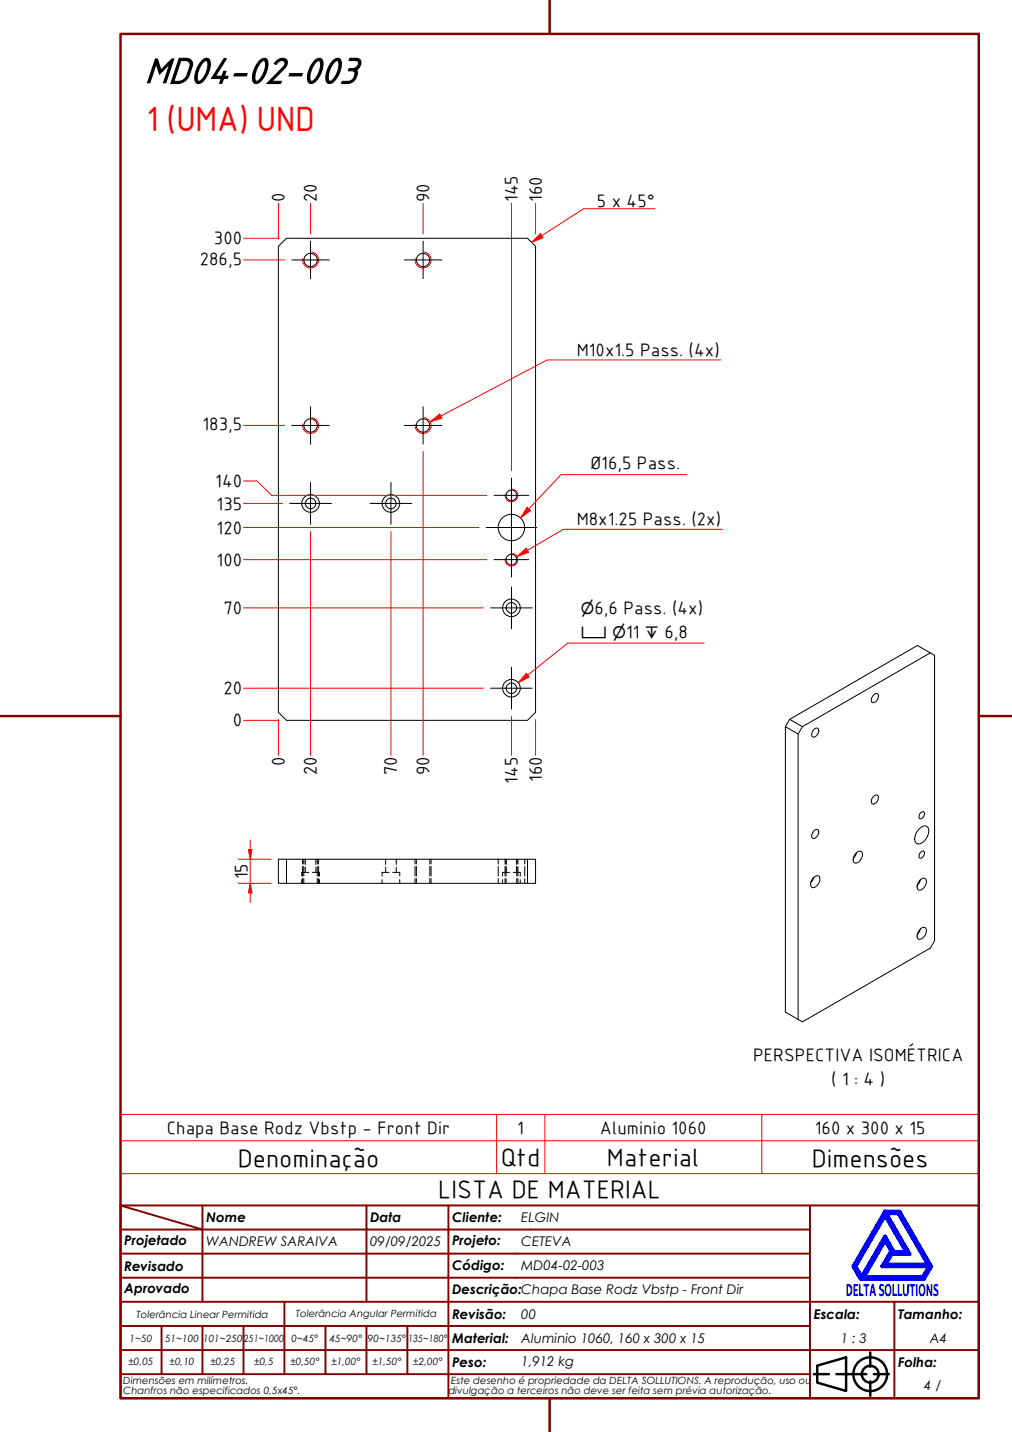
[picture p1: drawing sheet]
<svg xmlns="http://www.w3.org/2000/svg" width="210mm" height="297mm" viewBox="0 0 210 297" stroke-linecap="round" stroke-linejoin="round" font-family="sans-serif">
<!-- layer: Visible (ABNT) -->
<g fill="none" stroke="#000" stroke-width=".21">
<path d="M57.7 51.1l1.7-1.7h50l1.7 1.7v96.7l-1.7 1.6h-50l-1.7-1.6zM193 135.4l-26.6 15.3M162.9 150.7l2.6 1.6 .9-1.6M163.8 149.2l26.5-15.3 3.5 2v59.2l-.8 1.6-26.6 15.3-3.5-2.1v-59.2M163.8 149.2l-.9 1.5M163.8 149.2l2.6 1.5M165.5 152.3v59.2M168.9 151.2a.53 .53 0 0 1 .7-.1 .53 .53 0 0 1 .2 .7l-.4 .8a.56 .56 0 0 1-.9 .2 .56 .56 0 0 1-.1-.8zM181.1 144.3l.2-.2a.49 .49 0 0 1 .9 .1 1.29 1.29 0 0 1-1.3 1.5l-.2-.6zM59.4 178.2v5M109.4 178.2h1.7v5h-1.7zM109.4 178.2h-51.7v5h1.7"/>
<path d="M168.9 172.2a.53 .53 0 0 1 .7-.1 .53 .53 0 0 1 .2 .7l-.4 .8a.57 .57 0 0 1-.9 .3 .57 .57 0 0 1-.1-.9zM177.4 177.1l.3-.2a.68 .68 0 0 1 .9-.3 .68 .68 0 0 1 .3 .9 1.53 1.53 0 0 1-1.7 1.5l-.2-.4v-.6zM177.7 176.9l-.3 .6-.4 .5M181.1 165.3a.58 .58 0 0 1 .7-.4 .58 .58 0 0 1 .4 .8l-.5 .8a.58 .58 0 0 1-.8 .2 .58 .58 0 0 1-.1-.9zM190.5 172.1l.3-.3a1 1 0 0 1 1.2-.5 1 1 0 0 1 .6 1.2 2.89 2.89 0 0 1-2.1 2.6 1.16 1.16 0 0 1-.6-1.8zM190.9 168.6l.6-.3a.9 .9 0 0 1 .1 1 .9 .9 0 0 1-.8 .5l-.2-.5zM190.9 176.8l.6-.3a.9 .9 0 0 1 .1 1 .9 .9 0 0 1-.8 .5l-.2-.5zM59.4 183.2h50M168.6 182.2l.2-.2a.69 .69 0 0 1 1-.3 .69 .69 0 0 1 .2 .9 1.56 1.56 0 0 1-1.6 1.5l-.3-.7zM168.8 182l-.7 1.1M190.7 182.7l.2-.2a.69 .69 0 0 1 1-.3 .69 .69 0 0 1 .2 .9 1.56 1.56 0 0 1-1.6 1.5l-.3-.6 .1-.7zM190.9 192.7l-.7 1.1"/>
<path d="M190.9 192.7a.69 .69 0 0 1 1-.3 .69 .69 0 0 1 .2 .9 1.56 1.56 0 0 1-1.6 1.5 1.55 1.55 0 0 1 .4-2.1zM190.9 182.5l-.7 1.1"/>
<circle cx="64.4" cy="53.9" r="1.39"/>
<circle cx="87.7" cy="53.9" r="1.39"/>
<circle cx="64.4" cy="88.3" r="1.39"/>
<circle cx="87.7" cy="88.3" r="1.39"/>
<circle cx="64.4" cy="104.4" r="1.09"/>
<circle cx="64.4" cy="104.4" r="1.83"/>
<circle cx="81.1" cy="104.4" r="1.09"/>
<circle cx="81.1" cy="104.4" r="1.83"/>
<circle cx="106.1" cy="116.1" r="1.11"/>
<circle cx="106.1" cy="102.8" r="1.11"/>
<circle cx="106.1" cy="109.4" r="2.74"/>
<circle cx="106.1" cy="126.1" r="1.09"/>
<circle cx="106.1" cy="126.1" r="1.83"/>
<circle cx="106.1" cy="142.8" r="1.09"/>
<circle cx="106.1" cy="142.8" r="1.83"/>
</g>
<!-- layer: Visible Narrow (ABNT) -->
<path d="M64.7 52.3a1.66 1.66 0 0 1 1.4 1.9 1.66 1.66 0 0 1-2 1.4 1.66 1.66 0 0 1-1.3-2M88 52.3a1.66 1.66 0 0 1 1.4 1.9 1.66 1.66 0 0 1-1.9 1.4 1.66 1.66 0 0 1-1.4-2M64.7 86.6a1.66 1.66 0 0 1 1.4 2 1.66 1.66 0 0 1-2 1.3 1.66 1.66 0 0 1-1.3-1.9M88 86.6a1.66 1.66 0 0 1 1.4 2 1.66 1.66 0 0 1-1.9 1.3 1.66 1.66 0 0 1-1.4-1.9M106.3 101.5a1.32 1.32 0 0 1 1.1 1.5 1.32 1.32 0 0 1-1.6 1.1 1.32 1.32 0 0 1-1-1.6M106.3 114.8a1.32 1.32 0 0 1 1.1 1.5 1.32 1.32 0 0 1-1.6 1.1 1.32 1.32 0 0 1-1-1.5" fill="none" stroke="#f00" stroke-width=".21"/>
<!-- layer: Hidden (ABNT) -->
<g fill="none" stroke="#000" stroke-width=".21">
<path d="M62.8 178.2v1M62.8 179.7v2M63 178.2v1M63 179.7v2M63.3 178.2v1.1M63.3 179.9v1.1M65.5 178.2v1.1M65.5 179.9v1.1M65.8 178.2v1M65.8 179.7v2M66.1 178.2v1M66.1 179.7v2"/>
<path d="M80 178.2v1.1M80 179.9v1.1M82.2 178.2v1.1M82.2 179.9v1.1M86.1 178.2v1M86.1 179.7v2M86.4 178.2v1M86.4 179.7v2M89.2 178.2v1M89.2 179.7v2M89.4 178.2v1M89.4 179.7v2"/>
<path d="M103.3 178.2v1M103.3 179.7v2M104.8 178.2v1M104.8 179.7v2M105 178.2v1M105 179.7v2M105 178.2v1.1M105 179.9v1.1M107.2 178.2v1.1M107.2 179.7v2M107.4 178.2v1M107.4 179.7v2"/>
<path d="M108.8 178.2v1M108.8 179.7v2M62.6 182.5v.7M62.8 182.2v1M63 182.2v1M64.1 181h-1.5v.7M64.8 181h1.5v.7M65.8 182.2v1M66.1 182.2v1M66.3 182.5v.7M79.2 182.5v.7M80.7 181h-1.5v.7"/>
<path d="M81.4 181h1.5v.7M82.9 182.5v.7M86.1 182.2v1M86.4 182.2v1M89.2 182.2v1M89.4 182.2v1M103.3 182.2v1M104.2 182.5v.7M104.8 182.2v1M105 182.2v1M105.7 181h-1.5v.7M106.4 181h1.5v.7"/>
<path d="M107.2 182.2v1M107.4 182.2v1M107.9 182.5v.7M108.8 182.2v1"/>
</g>
<path d="M25 236.6h178v-5.4h-178v12.2M103 231.2v12.2M113 231.2v12.2M158 231.2v12.2M203 236.6v6.8h-178M25 243.4v6.6h178v-6.6" fill="none" stroke="#f00" stroke-width=".21"/>
<!-- layer: Borda A3/A4 (ABNT) -->
<path d="M25 7h178v283h-178zM114 0v7M0 148.5h25M203 148.5h7M114 290v7" fill="none" stroke="#800000" stroke-width=".51"/>
<path d="M183.6 257.3l1.2 2.2-1.8 3.2h9.7l-1.3 2.2h-12.2zM183.6 252.1l4.4 7.6h-2.6l-1.8-3.2-4.9 8.4-1.3-2.2zM183.6 251.3h3l6.5 11.4-1.5 2.6h-13.1l-1.5-2.6zM183.8 251.7h2.5l6.2 10.6h-8.8l1.3-2.2h3.7zM185 259.7h.2l-.1 .2z" fill="none" stroke="#00f" stroke-width=".8"/>
<!-- layer: 0 -->
<path d="M178.5 265.3h13.1" fill="none" stroke="#000" stroke-width=".21"/>
<g fill="none" stroke="#800000" stroke-width=".4">
<path d="M25 250l17 5h-17M25 250h178v40h-178zM42 255h34v5h17M42 255v15M42 250v5M76 250v5h17v5M93 250v5h75M168 250v20h-143M25 260h51v10M25 275h17M33.5 275v10M50.5 275h-8.5v10"/>
<path d="M59 270v15h-8.5M67.5 275v10h-8.5M76 275v10h8.5M84.5 275v10M93 275h-42.5v10M93 260v5h-68M93 275v10h75M93 260h75M93 275h75M168 265h-75v10M185.5 270v10h17.5M203 270h-35v10h17.5v10"/>
<path d="M25 285h25.5M25 280h143v10M67.5 285h8.5M84.5 285h8.5v5"/>
</g>
<g fill="none" stroke="#000" stroke-width=".51">
<path d="M168.8 285h3.1M169.5 283.3l6-1.8v7l-6-1.7zM173.5 285h6.2M180.5 280.5v3M180.5 286.5v3M181.3 285h3"/>
<circle cx="180.5" cy="285" r="3.5"/>
<circle cx="180.5" cy="285" r="1.75"/>
</g>
<!-- layer: Marca de centro (ISO) -->
<g fill="none" stroke="#000" stroke-width=".21">
<path d="M60.5 53.9h7.8M64.4 50v7.8M83.9 53.9h7.8M87.8 50v7.8M60.5 88.3h7.8M64.4 84.4v7.7M83.9 88.3h7.8M87.8 84.4v7.7M106.1 99.2v7.2M60.1 104.4h8.6M64.4 100.1v8.7M76.8 104.4h8.6"/>
<path d="M81.1 100.1v8.7M100.8 109.4h10.5M102.5 116.1h7.2M102.5 102.8h7.2M106.1 104.2v10.5M106.1 112.5v7.2M101.7 126.1h8.7M106.1 138.4v8.7M106.1 121.8v8.6M101.7 142.8h8.7"/>
</g>
<g fill="none" stroke="#f00" stroke-width=".21">
<path d="M50.5 53.9h8.5M50.5 49.4h7.4M57.7 42.2v7.4M64.4 42.2v6.3M87.8 42.2v6.3M106.1 42.2v55.4M111.1 42.2v6.3M50.5 88.3h8.5M50.5 99.8h2.8l3.1 3h7.9M87.8 93.6v63.1M50.5 116.1h50.5M50.5 109.4h48.8"/>
<path d="M50.5 104.4h8.1M64.4 110.3v46.4M64.5 102.8h16.5M81.1 110.3v46.4M81.2 102.8h19.8M50.5 126.1h49.7M50.5 149.4h7.4M50.5 142.8h49.7M57.7 149.3v7.4M106.1 148.6v8.1M111.1 149.3v7.4M51.9 176.2v2"/>
</g>
<path d="M51.5 176.2h.8l-.4 2z" fill="#f00"/>
<path d="M51.5 176.2h.8l-.4 2zM51.9 183.2v2" fill="none" stroke="#f00" stroke-width=".21"/>
<path d="M51.9 183.2l.4 2h-.8z" fill="#f00"/>
<path d="M49.4 178.2h6.8M51.9 174.2v2M51.9 178.2v5M49.4 183.2h6.8M51.9 183.2l.4 2h-.8zM51.9 185.2v2" fill="none" stroke="#f00" stroke-width=".21"/>
<path d="M109.5 140l-2 1.6" fill="none" stroke="#f00" stroke-width=".21"/>
<path d="M109.2 139.7l.6 .7-2.3 1.2z" fill="#f00"/>
<path d="M109.4 114.2l-2.2 1.2M109.2 139.7l.6 .7-2.3 1.2zM146.1 133.4h-28.3l-8.3 6.6" fill="none" stroke="#f00" stroke-width=".21"/>
<path d="M107.2 115.4l1.9-1.7 .5 .9z" fill="#f00"/>
<path d="M107.2 115.4l1.9-1.7 .5 .9zM109.7 105.6l-1.7 1.8M149.8 109.8h-32.9l-7.5 4.4" fill="none" stroke="#f00" stroke-width=".21"/>
<path d="M109.3 105.2l.7 .7-2 1.5z" fill="#f00"/>
<path d="M91.4 86.3l-2.2 1.2M142.5 98.5h-26.1l-6.7 7.1M109.3 105.2l.7 .7-2 1.5z" fill="none" stroke="#f00" stroke-width=".21"/>
<path d="M89.2 87.5l2-1.6 .5 .8z" fill="#f00"/>
<path d="M112.4 48.9l-2.1 1.4M149.5 74.7h-36l-22.1 11.6M89.2 87.5l2-1.6 .5 .8z" fill="none" stroke="#f00" stroke-width=".21"/>
<path d="M110.3 50.3l1.8-1.8 .5 .8z" fill="#f00"/>
<path d="M110.3 50.3l1.8-1.8 .5 .8zM135.8 43.3h-14.7l-8.7 5.6" fill="none" stroke="#f00" stroke-width=".21"/>
<text font-size="8.1" x="30" y="17.2">MD04-02-003</text>
<text font-size="7" fill="#f00" x="30.4" y="27.1">1 (UMA) UND</text>
<g font-size="5.4">
<text x="49.3" y="242">Denominação</text>
<text x="103.9" y="241.8">Qtd</text>
<text x="125.9" y="241.8">Material</text>
<text x="168.4" y="242">Dimensões</text>
<text x="90.9" y="248.5">LISTA DE MATERIAL</text>
</g>
<g font-size="3.9">
<text x="59" y="41.9" transform="rotate(-90 59 41.9)">0</text>
<text x="65.7" y="41.9" transform="rotate(-90 65.7 41.9)">20</text>
<text x="89" y="41.9" transform="rotate(-90 89 41.9)">90</text>
<text x="107.4" y="41.9" transform="rotate(-90 107.4 41.9)">145</text>
<text x="112.4" y="41.9" transform="rotate(-90 112.4 41.9)">160</text>
<text x="123.8" y="43">5 x 45°</text>
<text x="44.4" y="50.7">300</text>
<text x="41.4" y="54.9">286,5</text>
<text x="119.6" y="73.8">M10x1.5 Pass. (4x)</text>
<text x="42" y="89.3">183,5</text>
<text x="44.7" y="101">140</text>
<text x="122.5" y="97.4">Ø16,5 Pass.</text>
<text x="44.9" y="105.7">135</text>
<text x="44.9" y="110.7">120</text>
<text x="119.6" y="109">M8x1.25 Pass. (2x)</text>
<text x="44.9" y="117.4">100</text>
<text x="46.3" y="127.4">70</text>
<text x="123.3" y="127.3">6,6 Pass. (4x)</text>
<text x="129.9" y="132.3">11</text>
<text x="137.8" y="132.3">6,8</text>
<text x="46.3" y="144">20</text>
<text x="48.3" y="150.7">0</text>
<text x="59" y="158.9" transform="rotate(-90 59 158.9)">0</text>
<text x="65.7" y="160.9" transform="rotate(-90 65.7 160.9)">20</text>
<text x="82.3" y="160.9" transform="rotate(-90 82.3 160.9)">70</text>
<text x="89" y="160.9" transform="rotate(-90 89 160.9)">90</text>
<text x="107.4" y="162.5" transform="rotate(-90 107.4 162.5)">145</text>
<text x="112.4" y="162.2" transform="rotate(-90 112.4 162.2)">160</text>
<text x="51.3" y="182.4" transform="rotate(-90 51.3 182.4)">15</text>
<text x="156.2" y="220.1">PERSPECTIVA ISOMÉTRICA</text>
<text x="172.4" y="225.1">( 1 : 4 )</text>
<text x="34.6" y="235.2">Chapa Base Rodz Vbstp - Front Dir</text>
<text x="107.3" y="235.2">1</text>
<text x="124.4" y="235.2">Aluminio 1060</text>
<text x="169" y="235.2">160 x 300 x 15</text>
</g>
<text font-size="3.9" fill="#00f" x="175.4" y="268.8">DELTASOLLUTIONS</text>
<g font-size="3.3">
<text x="120.5" y="127.3">⌀</text>
<text x="120.5" y="132.3">⌴ ⌀</text>
<text x="133.8" y="132.3">↧</text>
</g>
<g font-size="2.8">
<text x="42.8" y="253.5">Nome</text>
<text x="76.8" y="253.5">Data</text>
<text x="93.8" y="253.6">Cliente:</text>
<text x="108.1" y="253.5">ELGIN</text>
<text x="25.8" y="263.6">Revisado</text>
<text x="25.8" y="258.3">Projetado</text>
<text x="42.8" y="258.5">WANDREW SARAIVA</text>
<text x="76.8" y="258.4">09/09/2025</text>
<text x="93.8" y="263.4">Código:</text>
<text x="93.8" y="258.3">Projeto:</text>
<text x="108.1" y="263.5">MD04-02-003</text>
<text x="108.1" y="258.5">CETEVA</text>
<text x="25.8" y="268.3">Aprovado</text>
<text x="93.8" y="268.3">Descrição:Chapa Base Rodz Vbstp - Front Dir</text>
<text x="93.8" y="273.6">Revisão:</text>
<text x="108.1" y="273.5">00</text>
<text x="168.8" y="273.5">Escala:</text>
<text x="186.3" y="273.5">Tamanho:</text>
<text x="93.8" y="278.6">Material:</text>
<text x="108.1" y="278.5">Aluminio 1060, 160 x 300 x 15</text>
<text x="174.4" y="278.5">1 : 3</text>
<text x="192.8" y="278.6">A4</text>
<text x="93.8" y="283.5">Peso:</text>
<text x="108.1" y="283.3">1,912 kg</text>
<text x="186.3" y="283.5">Folha:</text>
<text x="191.7" y="288.4">4 / 5</text>
</g>
<g font-size="2.1">
<text x="28.3" y="273.3">Tolerância Linear Permitida</text>
<text x="61.4" y="273.1">Tolerância Angular Permitida</text>
<text x="26.9" y="278.3">1~50</text>
<text x="34.2" y="278.3">51~100</text>
<text x="42.1" y="278.3">101~250</text>
<text x="50.5" y="278.3">251~1000</text>
<text x="60.5" y="278.3">0~45°</text>
<text x="68.4" y="278.3">45~90°</text>
<text x="76.3" y="278.3">90~135°</text>
<text x="84.7" y="278.3">135~180°</text>
<text x="25.6" y="287.1">Dimensões em milímetros.</text>
<text x="26.6" y="283.2">±0,05</text>
<text x="35.2" y="283.2">±0,10</text>
<text x="43.6" y="283.2">±0,25</text>
<text x="52.7" y="283.2">±0,5</text>
<text x="60.2" y="283.2">±0,50°</text>
<text x="68.7" y="283.2">±1,00°</text>
<text x="77.2" y="283.2">±1,50°</text>
<text x="85.7" y="283.2">±2,00°</text>
<text x="93.6" y="287.1">Este desenho é propriedade da DELTA SOLLUTIONS. A reprodução, uso ou</text>
<text x="25.6" y="289.2">Chanfros não especificados 0,5x45°.</text>
<text x="93" y="289.2">divulgação a terceiros não deve ser feita sem prévia autorização.</text>
</g>
</svg>
